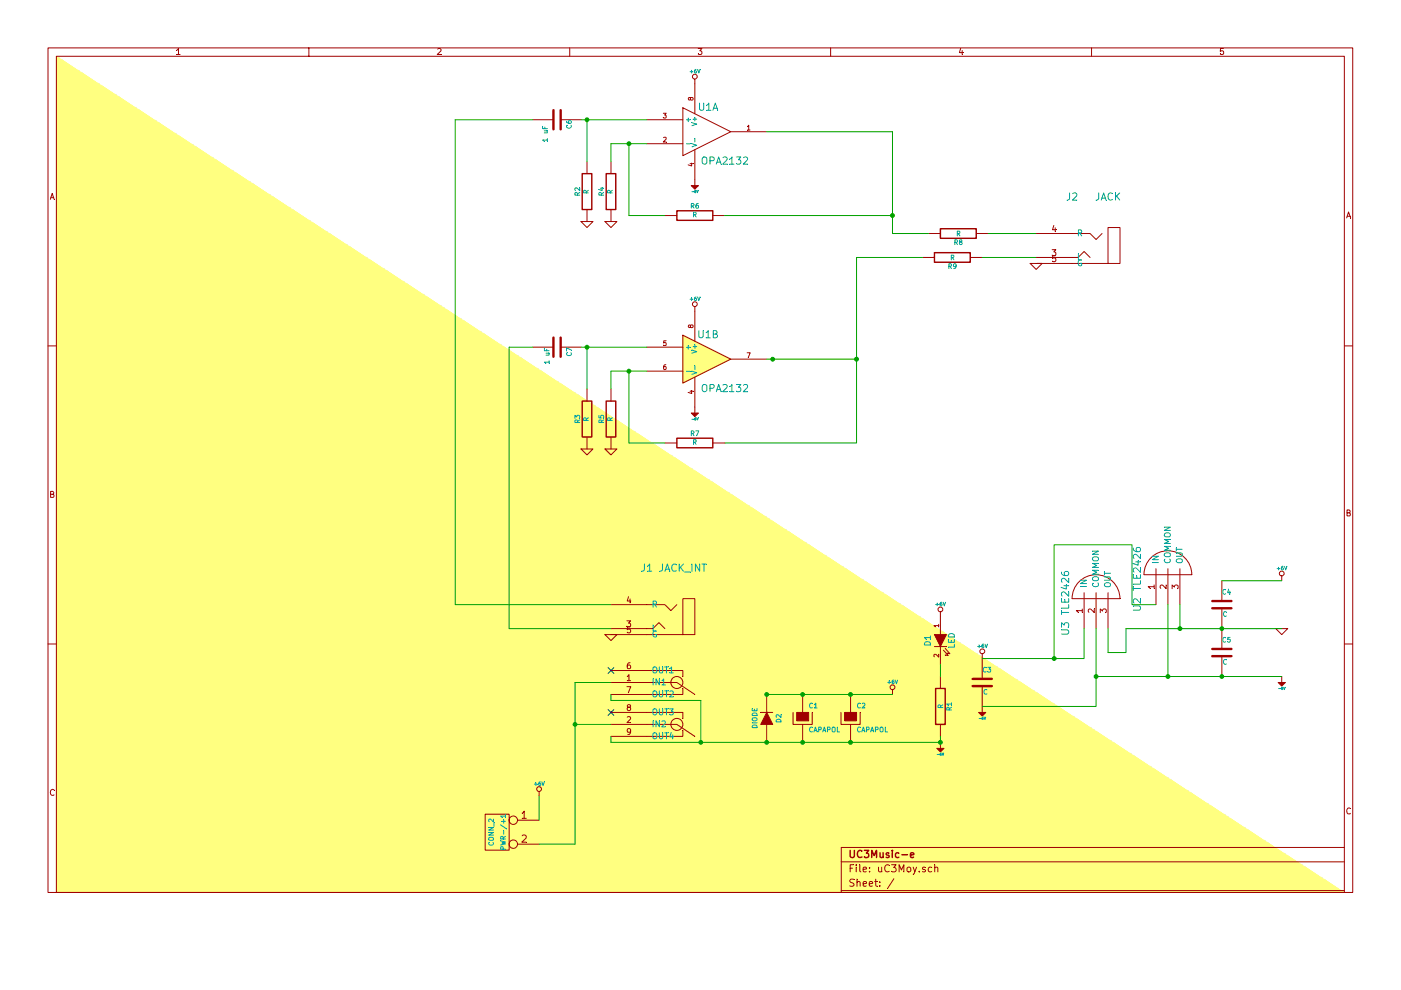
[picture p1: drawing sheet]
EESchema Schematic File Version 2
LIBS:power
LIBS:device
LIBS:transistors
LIBS:conn
LIBS:linear
LIBS:regul
LIBS:74xx
LIBS:cmos4000
LIBS:adc-dac
LIBS:memory
LIBS:xilinx
LIBS:special
LIBS:microcontrollers
LIBS:dsp
LIBS:microchip
LIBS:analog_switches
LIBS:motorola
LIBS:texas
LIBS:intel
LIBS:audio
LIBS:interface
LIBS:digital-audio
LIBS:philips
LIBS:display
LIBS:cypress
LIBS:siliconi
LIBS:opto
LIBS:atmel
LIBS:contrib
LIBS:valves
LIBS:uC3Moy-cache
EELAYER 27 0
EELAYER END
$Descr A4 11693 8268
encoding utf-8
Sheet 1 1
Title "uC3Moy"
Date "27 jan 2015"
Rev "v1"
Comp "UC3Music-e"
Comment1 ""
Comment2 ""
Comment3 ""
Comment4 ""
$EndDescr
$Comp
L TL072 U1
U 1 1
P 5900 1100
F 0 "U1" H 5850 1300 60  0000 L CNN
F 1 "OPA2132" H 5850 850 60  0000 L CNN
F 2 "" H 5900 1100 60  0000 C CNN
F 3 "" H 5900 1100 60  0000 C CNN
	1    5900 1100
	1    0    0    -1  
$EndComp
$Comp
L R R4
U 1 1
P 5100 1600
F 0 "R4" V 5180 1600 40  0000 C CNN
F 1 "R" V 5107 1601 40  0000 C CNN
F 2 "" V 5030 1600 30  0000 C CNN
F 3 "" H 5100 1600 30  0000 C CNN
	1    5100 1600
	-1   0    0    1   
$EndComp
$Comp
L R R2
U 1 1
P 4900 1600
F 0 "R2" V 4980 1600 40  0000 C CNN
F 1 "R" V 4907 1601 40  0000 C CNN
F 2 "" V 4830 1600 30  0000 C CNN
F 3 "" H 4900 1600 30  0000 C CNN
	1    4900 1600
	-1   0    0    1   
$EndComp
$Comp
L R R6
U 1 1
P 5800 1800
F 0 "R6" V 5880 1800 40  0000 C CNN
F 1 "R" V 5807 1801 40  0000 C CNN
F 2 "" V 5730 1800 30  0000 C CNN
F 3 "" H 5800 1800 30  0000 C CNN
	1    5800 1800
	0    -1   -1   0   
$EndComp
$Comp
L C C6
U 1 1
P 4650 1000
F 0 "C6" H 4650 1100 40  0000 L CNN
F 1 "1 uF" H 4700 900 40  0000 L CNN
F 2 "" H 4688 850 30  0000 C CNN
F 3 "" H 4650 1000 60  0000 C CNN
	1    4650 1000
	0    1    1    0   
$EndComp
$Comp
L R R5
U 1 1
P 5100 3500
F 0 "R5" V 5180 3500 40  0000 C CNN
F 1 "R" V 5107 3501 40  0000 C CNN
F 2 "" V 5030 3500 30  0000 C CNN
F 3 "" H 5100 3500 30  0000 C CNN
	1    5100 3500
	-1   0    0    1   
$EndComp
$Comp
L R R3
U 1 1
P 4900 3500
F 0 "R3" V 4980 3500 40  0000 C CNN
F 1 "R" V 4907 3501 40  0000 C CNN
F 2 "" V 4830 3500 30  0000 C CNN
F 3 "" H 4900 3500 30  0000 C CNN
	1    4900 3500
	-1   0    0    1   
$EndComp
$Comp
L R R7
U 1 1
P 5800 3700
F 0 "R7" V 5880 3700 40  0000 C CNN
F 1 "R" V 5807 3701 40  0000 C CNN
F 2 "" V 5730 3700 30  0000 C CNN
F 3 "" H 5800 3700 30  0000 C CNN
	1    5800 3700
	0    -1   -1   0   
$EndComp
$Comp
L C C7
U 1 1
P 4650 2900
F 0 "C7" H 4650 3000 40  0000 L CNN
F 1 "1 uF" H 4656 2815 40  0000 L CNN
F 2 "" H 4688 2750 30  0000 C CNN
F 3 "" H 4650 2900 60  0000 C CNN
	1    4650 2900
	0    1    1    0   
$EndComp
$Comp
L CONN_2 PWR-/+1
U 1 1
P 4150 6950
F 0 "PWR-/+1" V 4100 6950 40  0000 C CNN
F 1 "CONN_2" V 4200 6950 40  0000 C CNN
F 2 "" H 4150 6950 60  0000 C CNN
F 3 "" H 4150 6950 60  0000 C CNN
	1    4150 6950
	-1   0    0    -1  
$EndComp
$Comp
L TLE2426 U3
U 1 1
P 9150 5000
F 0 "U3" H 9400 5250 60  0000 C CNN
F 1 "TLE2426" H 9100 5250 60  0000 C CNN
F 2 "" H 9150 5000 60  0000 C CNN
F 3 "" H 9150 5000 60  0000 C CNN
	1    9150 5000
	0    -1   1    0   
$EndComp
$Comp
L JACK J2
U 1 1
P 9050 2150
F 0 "J2" H 9150 2650 60  0000 C CNN
F 1 "JACK" H 8850 2650 60  0000 C CNN
F 2 "" H 9200 2150 60  0000 C CNN
F 3 "" H 9200 2150 60  0000 C CNN
	1    9050 2150
	-1   0    0    -1  
$EndComp
$Comp
L JACK_INT J1
U 1 1
P 5500 5250
F 0 "J1" H 5600 5750 60  0000 C CNN
F 1 "JACK_INT" H 5300 5750 60  0000 C CNN
F 2 "" H 5650 5250 60  0000 C CNN
F 3 "" H 5650 5250 60  0000 C CNN
	1    5500 5250
	-1   0    0    -1  
$EndComp
$Comp
L DIODE D2
U 1 1
P 6400 6000
F 0 "D2" H 6400 6100 40  0000 C CNN
F 1 "DIODE" H 6400 5900 40  0000 C CNN
F 2 "~" H 6400 6000 60  0000 C CNN
F 3 "~" H 6400 6000 60  0000 C CNN
	1    6400 6000
	0    1    -1   0   
$EndComp
$Comp
L CAPAPOL C1
U 1 1
P 6700 6000
F 0 "C1" H 6750 6100 40  0000 L CNN
F 1 "CAPAPOL" H 6750 5900 40  0000 L CNN
F 2 "~" H 6800 5850 30  0000 C CNN
F 3 "~" H 6700 6000 300 0000 C CNN
	1    6700 6000
	1    0    0    -1  
$EndComp
$Comp
L LED D1
U 1 1
P 7850 5350
F 0 "D1" H 7850 5450 50  0000 C CNN
F 1 "LED" H 7850 5250 50  0000 C CNN
F 2 "~" H 7850 5350 60  0000 C CNN
F 3 "~" H 7850 5350 60  0000 C CNN
	1    7850 5350
	0    -1   1    0   
$EndComp
$Comp
L R R1
U 1 1
P 7850 5900
F 0 "R1" V 7930 5900 40  0000 C CNN
F 1 "R" V 7857 5901 40  0000 C CNN
F 2 "~" V 7780 5900 30  0000 C CNN
F 3 "~" H 7850 5900 30  0000 C CNN
	1    7850 5900
	1    0    0    -1  
$EndComp
$Comp
L C C3
U 1 1
P 8200 5700
F 0 "C3" H 8200 5800 40  0000 L CNN
F 1 "C" H 8206 5615 40  0000 L CNN
F 2 "~" H 8238 5550 30  0000 C CNN
F 3 "~" H 8200 5700 60  0000 C CNN
	1    8200 5700
	1    0    0    -1  
$EndComp
NoConn ~ 5100 5950
NoConn ~ 5100 5600
$Comp
L C C4
U 1 1
P 10200 5050
F 0 "C4" H 10200 5150 40  0000 L CNN
F 1 "C" H 10206 4965 40  0000 L CNN
F 2 "~" H 10238 4900 30  0000 C CNN
F 3 "~" H 10200 5050 60  0000 C CNN
	1    10200 5050
	1    0    0    -1  
$EndComp
$Comp
L C C5
U 1 1
P 10200 5450
F 0 "C5" H 10200 5550 40  0000 L CNN
F 1 "C" H 10206 5365 40  0000 L CNN
F 2 "~" H 10238 5300 30  0000 C CNN
F 3 "~" H 10200 5450 60  0000 C CNN
	1    10200 5450
	1    0    0    -1  
$EndComp
$Comp
L GND #PWR01
U 1 1
P 10700 5250
F 0 "#PWR01" H 10700 5250 30  0001 C CNN
F 1 "GND" H 10700 5180 30  0001 C CNN
F 2 "" H 10700 5250 60  0000 C CNN
F 3 "" H 10700 5250 60  0000 C CNN
	1    10700 5250
	1    0    0    -1  
$EndComp
$Comp
L +6V #PWR02
U 1 1
P 10700 4850
F 0 "#PWR02" H 10700 4980 20  0001 C CNN
F 1 "+6V" H 10700 4950 30  0000 C CNN
F 2 "" H 10700 4850 60  0000 C CNN
F 3 "" H 10700 4850 60  0000 C CNN
	1    10700 4850
	1    0    0    -1  
$EndComp
$Comp
L +6V #PWR03
U 1 1
P 5800 700
F 0 "#PWR03" H 5800 830 20  0001 C CNN
F 1 "+6V" H 5800 800 30  0000 C CNN
F 2 "" H 5800 700 60  0000 C CNN
F 3 "" H 5800 700 60  0000 C CNN
	1    5800 700 
	1    0    0    -1  
$EndComp
$Comp
L -6V #PWR2
U 1 1
P 5800 1500
F 0 "#PWR2" H 5800 1620 20  0001 C CNN
F 1 "-6V" H 5800 1600 20  0000 C CNN
F 2 "" H 5800 1500 60  0000 C CNN
F 3 "" H 5800 1500 60  0000 C CNN
	1    5800 1500
	-1   0    0    1   
$EndComp
$Comp
L GND #PWR04
U 1 1
P 5100 1850
F 0 "#PWR04" H 5100 1850 30  0001 C CNN
F 1 "GND" H 5100 1780 30  0001 C CNN
F 2 "" H 5100 1850 60  0000 C CNN
F 3 "" H 5100 1850 60  0000 C CNN
	1    5100 1850
	1    0    0    -1  
$EndComp
$Comp
L GND #PWR05
U 1 1
P 4900 1850
F 0 "#PWR05" H 4900 1850 30  0001 C CNN
F 1 "GND" H 4900 1780 30  0001 C CNN
F 2 "" H 4900 1850 60  0000 C CNN
F 3 "" H 4900 1850 60  0000 C CNN
	1    4900 1850
	1    0    0    -1  
$EndComp
$Comp
L GND #PWR06
U 1 1
P 4900 3750
F 0 "#PWR06" H 4900 3750 30  0001 C CNN
F 1 "GND" H 4900 3680 30  0001 C CNN
F 2 "" H 4900 3750 60  0000 C CNN
F 3 "" H 4900 3750 60  0000 C CNN
	1    4900 3750
	1    0    0    -1  
$EndComp
$Comp
L GND #PWR07
U 1 1
P 5100 3750
F 0 "#PWR07" H 5100 3750 30  0001 C CNN
F 1 "GND" H 5100 3680 30  0001 C CNN
F 2 "" H 5100 3750 60  0000 C CNN
F 3 "" H 5100 3750 60  0000 C CNN
	1    5100 3750
	1    0    0    -1  
$EndComp
$Comp
L GND #PWR08
U 1 1
P 5100 5300
F 0 "#PWR08" H 5100 5300 30  0001 C CNN
F 1 "GND" H 5100 5230 30  0001 C CNN
F 2 "" H 5100 5300 60  0000 C CNN
F 3 "" H 5100 5300 60  0000 C CNN
	1    5100 5300
	1    0    0    -1  
$EndComp
$Comp
L GND #PWR09
U 1 1
P 8650 2200
F 0 "#PWR09" H 8650 2200 30  0001 C CNN
F 1 "GND" H 8650 2130 30  0001 C CNN
F 2 "" H 8650 2200 60  0000 C CNN
F 3 "" H 8650 2200 60  0000 C CNN
	1    8650 2200
	1    0    0    -1  
$EndComp
$Comp
L +6V #PWR010
U 1 1
P 7450 5800
F 0 "#PWR010" H 7450 5930 20  0001 C CNN
F 1 "+6V" H 7450 5900 30  0000 C CNN
F 2 "" H 7450 5800 60  0000 C CNN
F 3 "" H 7450 5800 60  0000 C CNN
	1    7450 5800
	1    0    0    -1  
$EndComp
$Comp
L +6V #PWR011
U 1 1
P 7850 5150
F 0 "#PWR011" H 7850 5280 20  0001 C CNN
F 1 "+6V" H 7850 5250 30  0000 C CNN
F 2 "" H 7850 5150 60  0000 C CNN
F 3 "" H 7850 5150 60  0000 C CNN
	1    7850 5150
	1    0    0    -1  
$EndComp
$Comp
L +6V #PWR012
U 1 1
P 8200 5500
F 0 "#PWR012" H 8200 5630 20  0001 C CNN
F 1 "+6V" H 8200 5600 30  0000 C CNN
F 2 "" H 8200 5500 60  0000 C CNN
F 3 "" H 8200 5500 60  0000 C CNN
	1    8200 5500
	1    0    0    -1  
$EndComp
$Comp
L -6V #PWR17
U 1 1
P 8200 5900
F 0 "#PWR17" H 8200 6020 20  0001 C CNN
F 1 "-6V" H 8200 6000 20  0000 C CNN
F 2 "" H 8200 5900 60  0000 C CNN
F 3 "" H 8200 5900 60  0000 C CNN
	1    8200 5900
	-1   0    0    1   
$EndComp
$Comp
L -6V #PWR18
U 1 1
P 7850 6200
F 0 "#PWR18" H 7850 6320 20  0001 C CNN
F 1 "-6V" H 7850 6300 20  0000 C CNN
F 2 "" H 7850 6200 60  0000 C CNN
F 3 "" H 7850 6200 60  0000 C CNN
	1    7850 6200
	-1   0    0    1   
$EndComp
$Comp
L TL072 U1
U 2 1
P 5900 3000
F 0 "U1" H 5850 3200 60  0000 L CNN
F 1 "OPA2132" H 5850 2750 60  0000 L CNN
F 2 "" H 5900 3000 60  0000 C CNN
F 3 "" H 5900 3000 60  0000 C CNN
	2    5900 3000
	1    0    0    -1  
$EndComp
$Comp
L CAPAPOL C2
U 1 1
P 7100 6000
F 0 "C2" H 7150 6100 40  0000 L CNN
F 1 "CAPAPOL" H 7150 5900 40  0000 L CNN
F 2 "~" H 7200 5850 30  0000 C CNN
F 3 "~" H 7100 6000 300 0000 C CNN
	1    7100 6000
	1    0    0    -1  
$EndComp
$Comp
L +6V #PWR013
U 1 1
P 4500 6650
F 0 "#PWR013" H 4500 6780 20  0001 C CNN
F 1 "+6V" H 4500 6750 30  0000 C CNN
F 2 "" H 4500 6650 60  0000 C CNN
F 3 "" H 4500 6650 60  0000 C CNN
	1    4500 6650
	1    0    0    -1  
$EndComp
$Comp
L -6V #PWR15
U 1 1
P 10700 5650
F 0 "#PWR15" H 10700 5770 20  0001 C CNN
F 1 "-6V" H 10700 5750 20  0000 C CNN
F 2 "" H 10700 5650 60  0000 C CNN
F 3 "" H 10700 5650 60  0000 C CNN
	1    10700 5650
	-1   0    0    1   
$EndComp
$Comp
L -6V #PWR7
U 1 1
P 5800 3400
F 0 "#PWR7" H 5800 3520 20  0001 C CNN
F 1 "-6V" H 5800 3500 20  0000 C CNN
F 2 "" H 5800 3400 60  0000 C CNN
F 3 "" H 5800 3400 60  0000 C CNN
	1    5800 3400
	-1   0    0    1   
$EndComp
$Comp
L +6V #PWR014
U 1 1
P 5800 2600
F 0 "#PWR014" H 5800 2730 20  0001 C CNN
F 1 "+6V" H 5800 2700 30  0000 C CNN
F 2 "" H 5800 2600 60  0000 C CNN
F 3 "" H 5800 2600 60  0000 C CNN
	1    5800 2600
	1    0    0    -1  
$EndComp
$Comp
L TLE2426 U2
U 1 1
P 9750 4800
F 0 "U2" H 10000 5050 60  0000 C CNN
F 1 "TLE2426" H 9700 5050 60  0000 C CNN
F 2 "" H 9750 4800 60  0000 C CNN
F 3 "" H 9750 4800 60  0000 C CNN
	1    9750 4800
	0    -1   1    0   
$EndComp
Connection ~ 7450 1800
Wire Wire Line
	6050 1800 7450 1800
Wire Wire Line
	7150 2150 7150 3700
Wire Wire Line
	7150 3700 6050 3700
Connection ~ 10200 5650
Wire Wire Line
	10200 4850 10700 4850
Wire Wire Line
	4850 1000 5400 1000
Wire Wire Line
	4900 1000 4900 1350
Connection ~ 4900 1000
Wire Wire Line
	5100 1200 5400 1200
Wire Wire Line
	5100 1200 5100 1350
Wire Wire Line
	5250 1200 5250 1800
Connection ~ 5250 1200
Wire Wire Line
	6400 1100 7450 1100
Wire Wire Line
	5250 1800 5550 1800
Wire Wire Line
	3800 1000 4450 1000
Wire Wire Line
	4850 2900 5400 2900
Wire Wire Line
	4900 2900 4900 3250
Connection ~ 4900 2900
Wire Wire Line
	5100 3100 5400 3100
Wire Wire Line
	5100 3100 5100 3250
Wire Wire Line
	5250 3100 5250 3700
Connection ~ 5250 3100
Wire Wire Line
	6400 3000 7150 3000
Connection ~ 6450 3000
Wire Wire Line
	5250 3700 5550 3700
Wire Wire Line
	4450 2900 4250 2900
Wire Wire Line
	3800 1000 3800 5050
Wire Wire Line
	3800 5050 5100 5050
Wire Wire Line
	4250 5250 5100 5250
Wire Wire Line
	4250 2900 4250 5250
Wire Wire Line
	4800 7050 4800 5700
Wire Wire Line
	4800 6050 5100 6050
Wire Wire Line
	4800 5700 5100 5700
Connection ~ 4800 6050
Wire Wire Line
	4500 6850 4500 6650
Connection ~ 6400 5800
Connection ~ 6700 5800
Wire Wire Line
	5100 5800 5100 5850
Wire Wire Line
	5100 6200 7850 6200
Wire Wire Line
	5100 6200 5100 6150
Wire Wire Line
	7850 5550 7850 5650
Wire Wire Line
	7850 6200 7850 6150
Connection ~ 7850 6200
Wire Wire Line
	8200 5500 9050 5500
Wire Wire Line
	9050 5500 9050 5250
Wire Wire Line
	8200 5900 9150 5900
Wire Wire Line
	9150 5900 9150 5250
Wire Wire Line
	9250 5450 9250 5250
Connection ~ 7150 3000
Wire Wire Line
	7450 1100 7450 1950
Wire Wire Line
	9400 5250 10700 5250
Wire Wire Line
	9150 5650 10700 5650
Connection ~ 9150 5650
Wire Wire Line
	9400 5250 9400 5450
Wire Wire Line
	9400 5450 9250 5450
Connection ~ 10200 5250
Connection ~ 7100 5800
Wire Wire Line
	5850 5850 5850 6200
Connection ~ 5850 6200
Wire Wire Line
	4800 7050 4500 7050
Connection ~ 6400 6200
Connection ~ 6700 6200
Connection ~ 7100 6200
Wire Wire Line
	5100 5850 5850 5850
Wire Wire Line
	6400 5800 7450 5800
Wire Wire Line
	9850 5050 9850 5250
Connection ~ 9850 5250
Wire Wire Line
	9750 5050 9750 5650
Connection ~ 9750 5650
Wire Wire Line
	9650 5050 9450 5050
Wire Wire Line
	9450 5050 9450 4550
Wire Wire Line
	9450 4550 8800 4550
Wire Wire Line
	8800 4550 8800 5500
Connection ~ 8800 5500
$Comp
L R R8
U 1 1
P 8000 1950
F 0 "R8" V 8080 1950 40  0000 C CNN
F 1 "R" V 8007 1951 40  0000 C CNN
F 2 "~" V 7930 1950 30  0000 C CNN
F 3 "~" H 8000 1950 30  0000 C CNN
	1    8000 1950
	0    1    1    0   
$EndComp
$Comp
L R R9
U 1 1
P 7950 2150
F 0 "R9" V 8030 2150 40  0000 C CNN
F 1 "R" V 7957 2151 40  0000 C CNN
F 2 "~" V 7880 2150 30  0000 C CNN
F 3 "~" H 7950 2150 30  0000 C CNN
	1    7950 2150
	0    1    1    0   
$EndComp
Wire Wire Line
	7150 2150 7700 2150
Wire Wire Line
	8200 2150 8650 2150
Wire Wire Line
	8250 1950 8650 1950
Wire Wire Line
	7450 1950 7750 1950
$EndSCHEMATC
